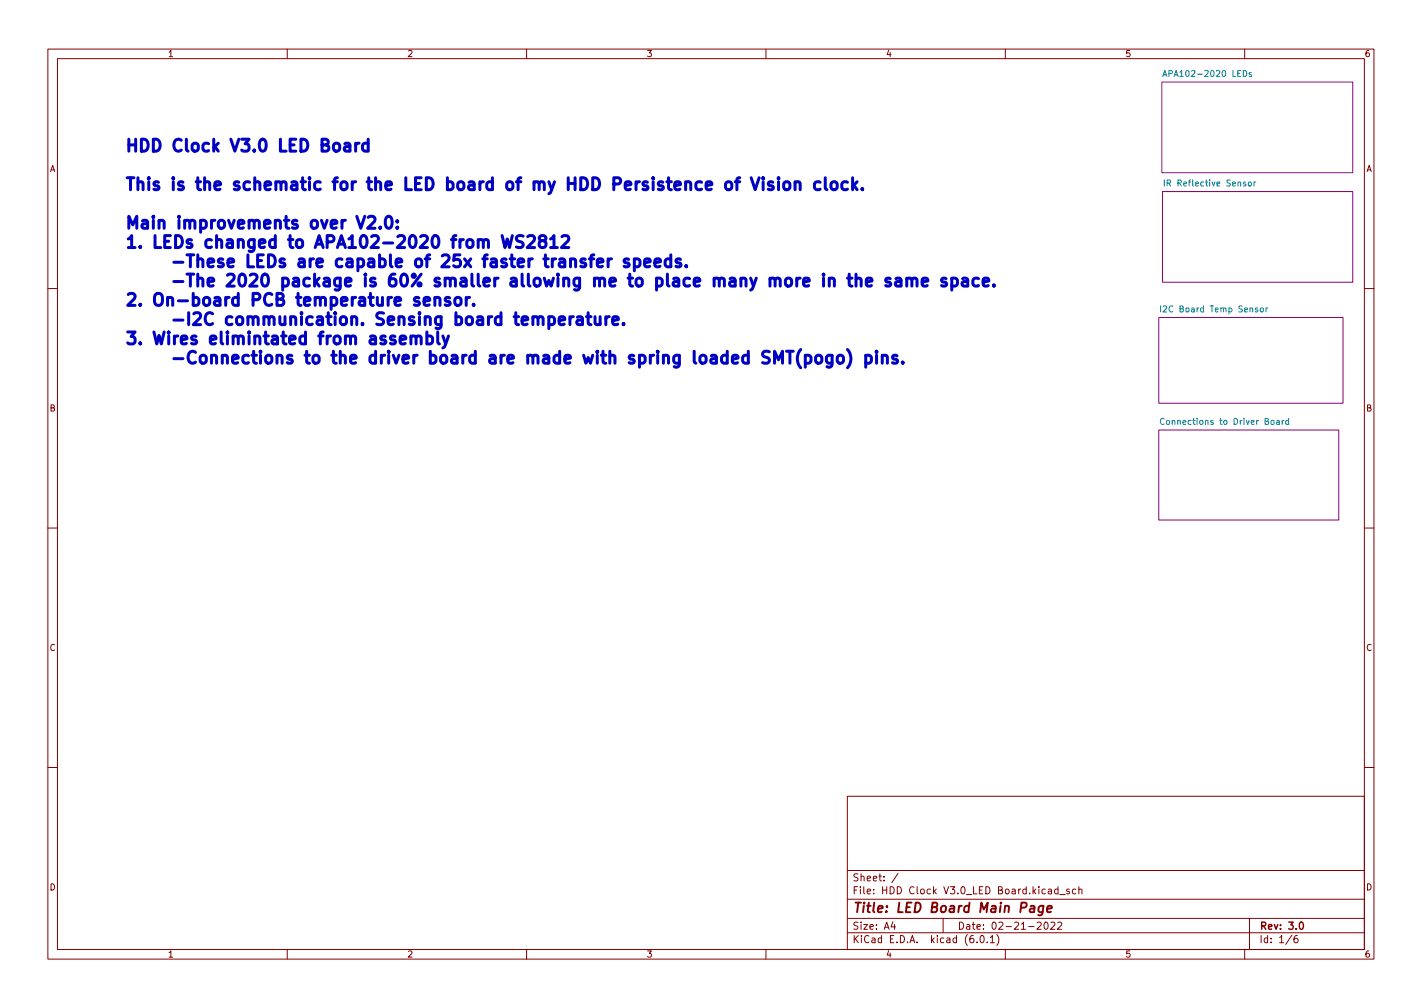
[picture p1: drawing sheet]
<svg xmlns="http://www.w3.org/2000/svg" width="297mm" height="210mm" viewBox="0 0 297 210" stroke-linecap="round" stroke-linejoin="round" font-family="sans-serif">
<g fill="none" stroke="#840000" stroke-width=".21">
<path d="M10 10.2h277v190.1h-277zM12 12.2h273v186.1h-273zM60 10.2v2M110 10.2v2M160 10.2v2M210 10.2v2M260 10.2v2M10 60.2h2M285 60.2h2M10 110.2h2M285 110.2h2M10 160.2h2"/>
<path d="M177 166.3h108v32h-108zM285 160.2h2M60 198.3v2M110 198.3v2M160 198.3v2M177 194.8h108M177 191.8h108M177 187.8h108M177 181.8h108M186.5 192.5l-.4 1h1M186.9 193v1M187.6 182.4l-1.3 1.9"/>
<path d="M197 191.8v3M204.1 196.7v.1M204.9 195.4l.2-.1a.8 .8 0 0 1 .5 .8 .8 .8 0 0 1-.5 .7 1 1 0 0 1-.2-1.4zM206.2 196.7v.1M206.9 195.8l.4-.5v1.5M206.9 196.8h.8M208.2 195.1a1.72 1.72 0 0 1 0 2.3M210 198.3v2M216.6 192.7l.6-.2 .3 .5-.9 1h.9M218.3 192.6l.1-.1a.8 .8 0 0 1 .6 .8 .8 .8 0 0 1-.6 .7 1 1 0 0 1-.1-1.4zM219 185.7h.6v.9M219.5 192.7l.6-.2 .3 .5-1 1h1"/>
<path d="M219.6 186l-.5 .1-.2 .2 .2 .3h.5M220.9 192.7l.6-.2 .3 .5-.9 1h.9M221 185.7l-.4-.1-.3 .3 .1 .7h.6M221 185.1v1.5M221.4 186.8h1.1M223.4 185.7l-.4-.1-.2 .2 .1 .3 .5 .1v.4h-.6M224.7 185.7l-.4-.1-.3 .3 .1 .7h.6M225.4 185.8l.2-.2 .3 .1 .1 .9M225.4 185.1v1.5M260 198.3v2M261 191.8v6.5M269.9 195.3l-1.3 1.9"/>
<path d="M271 195.3l-.4 .1a1.01 1.01 0 0 0 0 1.4l.5-.1 .1-.5-.3-.3h-.3l-.3 .3"/>
</g>
<path d="M271.6 192.6l.2-.1a.8 .8 0 0 1 .5 .8 .8 .8 0 0 1-.5 .7 1 1 0 0 1-.2-1.4z" fill="none" stroke="#840000" stroke-width=".3"/>
<path d="M215.3 189.2h.7v1.3M216.1 189.6l-.7 .1a.4 .4 0 0 0-.3 .3 .4 .4 0 0 0 .2 .5l.7-.1M218 189.2a.66 .66 0 0 0-1 .3l-.1 .6 .1 .3h.8M218 189.1l-.2 1.6-.5 .4-.4-.1M218.7 189.8l1-.2v-.4h-.8l-.2 1 .2 .3 .6-.1" fill="none" stroke="#840000" stroke-width=".4"/>
<g fill="#fff" stroke="#fff" stroke-width=".21">
<path d="M242.8 40h39.8v18.9h-39.8z"/>
<path d="M242.7 17.1h39.9v19h-39.9z"/>
<path d="M242.1 66.3h38.4v17.9h-38.4z"/>
<path d="M242.1 89.8h37.6v18.8h-37.6z"/>
</g>
<path d="M242.7 17.1h39.9v19h-39.9zM242.8 40h39.8v18.9h-39.8zM242.1 66.3h38.4v17.9h-38.4zM242.1 89.8h37.6v18.8h-37.6z" fill="none" stroke="#840084" stroke-width=".21"/>
<g fill="none" stroke="#008484" stroke-width=".21">
<path d="M242.9 16l.4-1.3 .4 1.3M243 15.6h.6M261.4 15.2l-.3-.1-.2 .2 .1 .2 .4 .1v.3h-.5M243.2 37.6v1.2M260.8 38.1l.2-.1 .3 .1 .1 .5-.1 .2-.5-.1zM262 38v.8M262.3 38l-.3 .2M242.4 63.9v1.2M243 64l.5-.1 .2 .3-.8 .9h.8M263.4 64.3h.3l.2 .2v.4l-.2 .2-.5-.2zM264.5 64.3v.8M264.8 64.3l-.3 .2"/>
<path d="M243.2 87.5a.56 .56 0 0 0-.8 .5 .56 .56 0 0 0 .8 .5M266.7 87.8h.5v.8M267.2 88.1l-.6 .2 .2 .3h.4M267.8 87.8v.8M268.2 87.8l-.4 .2M269.2 87.8h-.4l-.2 .2 .1 .6h.5M269.2 87.4v1.2"/>
</g>
<g fill="none" stroke="#0000c2" stroke-width=".63">
<path d="M72 30l.3-.1 .7 .1 .1 1.6M73.1 30.5l-.8 .1a.49 .49 0 0 0-.4 .5 .49 .49 0 0 0 .4 .5l.8-.2M74.3 29.9v1.7M75 29.9a.64 .64 0 0 0-.7 .5M76.9 30l-.7-.1-.5 .5v.7l.3 .3 .2 .2 .7-.2M76.9 29.1v2.5M156.9 37.1l.8 2.5 .9-2.5M159.4 37.1l-.1 .1 .1 .2 .1-.2-.1-.1v.3M159.4 37.9v1.7M161.4 38.1l-.6-.2-.3 .4 .1 .4 .8 .2 .2 .2-.2 .4-.2 .1-.7-.1M162.6 37.1l-.1 .1 .1 .2 .1-.2-.1-.1v.3M162.6 37.9v1.7"/>
<path d="M163.9 38.1a.68 .68 0 0 1 1.1 .3v.7a.68 .68 0 0 1-.7 .5 .68 .68 0 0 1-.6-.5v-.7zM166.1 38.2a.62 .62 0 0 1 1 .1v1.3M166.1 37.9v1.7M171.3 38.1l-.7-.2-.5 .5v.7l.3 .4 .2 .1 .7-.1M172.4 37.1v2.2l.3 .3M173.8 38.1a.68 .68 0 0 1 1.1 .3v.7a.68 .68 0 0 1-.7 .5 .68 .68 0 0 1-.6-.5v-.7zM177 38.1l-.7-.2-.5 .5v.7l.3 .4 .2 .1 .7-.1M178.1 37.1v2.5M178.3 38.7l.8 .9M179.1 37.9l-1 1M180.1 39.4l.1 .1-.1 .1-.1-.1 .1-.1v.2M76.9 45.4l.4-.2h.6a.68 .68 0 0 1 .3 1l-1.4 1.5h1.5"/>
<path d="M79.4 47.4l.1 .1-.1 .2-.1-.2 .1-.1v.3M80.7 45.4a.6 .6 0 0 1 .6-.2 .6 .6 0 0 1 .5 .4 1.29 1.29 0 0 1-.7 2.1 1.52 1.52 0 0 1-.4-2.3zM83 47.4l.1 .1-.1 .2-.1-.2 .1-.1v.3M83 46.1l.1 .1-.1 .2-.1-.2 .1-.1v.3M104.9 49.2l.6 2.5 .5-1.8 .4 1.8 .6-2.5M109.3 49.3l-1-.1a.61 .61 0 0 0-.4 .6 .61 .61 0 0 0 .4 .6 .91 .91 0 0 1 1 .6 .64 .64 0 0 1-.5 .7l-.9-.1M110.2 49.4l.4-.2h.6a.68 .68 0 0 1 .4 1.1l-1.5 1.4h1.6M113.1 50.3l-.5-.5 .1-.4 .4-.2 .7 .1 .3 .4-.2 .3-.3 .3-.7 .1-.3 .3v.5l.5 .5 .7-.1 .3-.4-.2-.7-.3-.2M115 49.9l.7-.7v2.5M115 51.7h1.4M117.4 49.4l.3-.2h.6a.68 .68 0 0 1 .4 1.1l-1.4 1.4h1.5M119.2 54.3a.62 .62 0 0 1 1 .1v1.3"/>
<path d="M119.2 54v1.7M122.3 54.2l-.6-.2-.4 .4 .1 .4 .9 .2 .1 .2-.1 .4-.3 .1-.7-.1M123.1 54h1M124.1 53.2l-.5 .1-.1 .3v2.1M124.8 54.9l1.2-.3-.2-.4-.7-.2-.3 .4 .1 1.2 .2 .1 .7-.1M127 54v1.7M127.7 54a.64 .64 0 0 0-.7 .5M131.3 54.2l-.6-.2-.3 .4 .1 .4 .8 .2 .1 .2-.1 .4-.2 .1-.7-.1M132.5 54.2l.7-.2 .5 .5v.7l-.2 .4-.3 .1-.7-.1M132.5 54v2.5M134.6 54.9l1.2-.3-.1-.4-.7-.2-.4 .4 .2 1.2 .2 .1 .7-.1M136.8 54.9l1.2-.3-.1-.4-.8-.2-.3 .4 .1 1.2 .2 .1 .8-.1"/>
<path d="M140.1 54.2l-.7-.2-.5 .5v.7l.3 .4 .2 .1 .7-.1M140.1 53.2v2.5M142.1 54.2l-.5-.2-.4 .4 .1 .4 .8 .2 .2 .2-.2 .4-.2 .1-.7-.1M143.3 55.5l.2 .1-.2 .1-.1-.1 .1-.1v.2M172 57.2l-.1 .2 .1 .1 .1-.1-.1-.2v.3M172 58.1v1.6M173.2 58.3a.62 .62 0 0 1 1.1 .1v1.3M173.2 58.1v1.6M177 58.1h1M177.4 57.2v2.2l.1 .2 .5 .1M178.8 58.3a.62 .62 0 0 1 1.1 .1v1.3M178.8 57.2v2.5"/>
<path d="M181 58.9l1.1-.2-.1-.5-.7-.1-.3 .3 .1 1.2 .2 .1 .7-.1M186 58.2l-.6-.1-.4 .3 .1 .4 .9 .2 .1 .3-.1 .3-.3 .1-.7-.1M187.1 58.2l.3-.1 .7 .1 .1 1.5M188.2 58.7l-.8 .1a.49 .49 0 0 0-.4 .5 .49 .49 0 0 0 .4 .4l.8-.1M189.4 58.3a.62 .62 0 0 1 1.1 .1v1.3M189.4 58.1v1.6M190.5 58.4l.3-.3 .6 .1 .2 1.5M192.6 58.9l1.2-.2-.1-.5-.7-.1-.4 .3 .1 1.2 .3 .1 .7-.1M197.6 58.2l-.6-.1-.3 .3 .1 .4 .8 .2 .1 .3-.1 .3-.2 .1-.7-.1M198.8 58.2l.7-.1 .5 .4v.8l-.2 .3-.3 .1-.7-.1M198.8 58.1v2.5M201.1 58.2l.2-.1 .7 .1 .1 1.5"/>
<path d="M202.1 58.7l-.8 .1a.49 .49 0 0 0-.4 .5 .49 .49 0 0 0 .4 .4l.8-.1M204.4 58.2l-.7-.1-.5 .4v.8l.3 .3 .2 .1 .7-.1M205.4 58.9l1.2-.2-.2-.5-.7-.1-.3 .3 .1 1.2 .2 .1 .7-.1M207.6 59.5l.1 .1-.1 .1-.1-.1 .1-.1v.2M85.8 70.4a.62 .62 0 0 1 1.1 .1v1.3M85.8 70.1v1.7M86.9 70.5l.4-.4 .6 .2 .1 1.5M88.6 62.9l1.2-.2-.2-.5-.7-.1-.3 .4 .1 1.1 .2 .2 .7-.2M89.2 70.3l.7-.2 .5 .5v.7l-.3 .4-.2 .1-.7-.1M89.2 69.3v2.5M90.8 62.3a.62 .62 0 0 1 1.1 .2v1.3M90.8 62.1v1.7"/>
<path d="M91.4 69.3v2.2l.4 .3M92.5 70.1l.6 1.7M93.7 70.1l-.8 2.3-.4 .2M93.9 62.2l-.6-.1-.3 .4 .1 .3 .8 .2 .2 .3-.2 .3-.2 .2-.7-.2M95.1 62.3a.68 .68 0 0 1 .7-.2 .68 .68 0 0 1 .5 .5v.7a.68 .68 0 0 1-.6 .5 .68 .68 0 0 1-.7-.5zM97.4 62.1v1.7M98.1 62.1a.64 .64 0 0 0-.7 .5M98.9 63.5l.2 .1-.2 .2-.1-.2 .1-.1v.3M109.1 67l1.1-.3-.1-.5-.7-.1-.3 .4 .1 1.2 .2 .1 .7-.1M111.3 66.4a.62 .62 0 0 1 1.1 .1v1.3M111.3 66.1v1.7M112.4 66.5l.3-.4 .6 .1 .2 1.6"/>
<path d="M114.6 66.2l.8-.1 .4 .5v.7l-.2 .4-.2 .1-.8-.1M114.6 66.1v2.5M116.8 67l1.2-.3-.1-.5-.8-.1-.3 .4 .1 1.2 .2 .1 .8-.1M119.1 66.1v1.7M119.8 66.1a.64 .64 0 0 0-.7 .5M120.6 66.2l.2-.1 .8 .1 .1 1.6M121.7 66.7l-.9 .1a.49 .49 0 0 0-.3 .5 .49 .49 0 0 0 .3 .5l.9-.1M122.5 66.1h1M122.9 65.3v2.1l.1 .3 .5 .1M124.3 66.1l.1 1.6a.68 .68 0 0 0 1-.2M125.4 66.1v1.7M126.6 66.1v1.7"/>
<path d="M127.3 66.1a.64 .64 0 0 0-.7 .5M128 67l1.2-.3-.1-.5-.8-.1-.3 .4 .1 1.2 .2 .1 .8-.1M130.2 67.5l.2 .2-.2 .1-.1-.1 .1-.2v.3M160.7 73.5l-.9-.2a.61 .61 0 0 0-.5 .6 .61 .61 0 0 0 .5 .6 .91 .91 0 0 1 .9 .6 .64 .64 0 0 1-.5 .7l-.9-.1M161.8 75.8v-2.5l.8 1.8 .9-1.8v2.5M164.3 73.3h1.4M165 73.3v2.5M167.3 73a2.87 2.87 0 0 0 0 3.8M168.2 74.3l.7-.1 .5 .4v.8l-.2 .3-.3 .1-.7-.1M168.2 74.2v2.5M170.6 74.3a.68 .68 0 0 1 1.1 .3v.8a.68 .68 0 0 1-.7 .5 .68 .68 0 0 1-.6-.5v-.8zM173.8 74.2v2a.68 .68 0 0 1-1.1 .4"/>
<path d="M173.8 74.3l-.7-.1-.5 .4v.8l.3 .3 .2 .1 .7-.1M175.1 74.3a.68 .68 0 0 1 1.1 .3v.8a.68 .68 0 0 1-.7 .5 .68 .68 0 0 1-.6-.5v-.8zM177 73a2.87 2.87 0 0 1 0 3.8M180.8 74.3l.8-.1 .4 .4v.8l-.2 .3-.2 .1-.8-.1M180.8 74.2v2.5M183.1 73.3l-.1 .2 .1 .1 .1-.1-.1-.2v.3M183.1 74.2v1.6M184.3 74.4a.62 .62 0 0 1 1.1 .1v1.3M184.3 74.2v1.6M187.4 74.3l-.6-.1-.4 .3 .2 .4 .8 .2 .1 .3-.1 .3-.3 .1-.7-.1M188.6 75.6l.1 .1-.1 .1-.1-.1 .1-.1v.2"/>
</g>
<g font-size="3.5" fill="#0000c2">
<text x="25.9" y="31.7">HDD Clock V3.0 LED Board</text>
<text x="25.9" y="39.7">This is the schematic for the LED board of my HDD Persistence of Vision clock.</text>
<text x="25.9" y="47.8">Main improvements over V2.0:</text>
<text x="25.9" y="51.8">1. LEDs changed to APA102-2020 from WS2812</text>
<text x="26.9" y="55.8">-These LEDs are capable of 25x faster transfer speeds.</text>
<text x="26.9" y="59.9">-The 2020 package is 60% smaller allowing me to place many more in the same space.</text>
<text x="25.9" y="63.9">2. On-board PCB temperature sensor.</text>
<text x="25.9" y="71.9">3. Wires elimintated from assembly</text>
<text x="26.9" y="67.9">-I2C communication. Sensing board temperature.</text>
<text x="26.9" y="76">-Connections to the driver board are made with spring loaded SMT(pogo) pins.</text>
</g>
<text font-size="2.8" fill="#840000" x="178" y="190.6">Title: LED Board Main Page</text>
<g font-size="2.1" fill="#840000">
<text x="178" y="184">Sheet: /</text>
<text x="178" y="186.7">File: HDD Clock V3.0_LED Board.kicad_sch</text>
<text x="178" y="196.9">KiCad E.D.A. kicad (6.0.1)</text>
<text x="178" y="194.1">Size: A4</text>
<text x="200" y="194.1">Date: 02-21-2022</text>
<text x="263" y="194.1">Rev: 3.0</text>
<text x="263" y="196.9">Id: 1/6</text>
</g>
<g font-size="1.8" fill="#840000">
<text x="35" y="11.9">1</text>
<text x="85" y="11.9">2</text>
<text x="135" y="11.9">3</text>
<text x="185" y="11.9">4</text>
<text x="235" y="11.9">5</text>
<text x="285" y="11.9">6</text>
<text x="10.3" y="35.9">A</text>
<text x="285.3" y="35.9">A</text>
<text x="10.3" y="85.9">B</text>
<text x="285.3" y="85.9">B</text>
<text x="10.3" y="135.9">C</text>
<text x="285.3" y="135.9">C</text>
<text x="10.3" y="185.9">D</text>
<text x="285.3" y="185.9">D</text>
<text x="35" y="199.9">1</text>
<text x="85" y="199.9">2</text>
<text x="135" y="199.9">3</text>
<text x="185" y="199.9">4</text>
<text x="235" y="199.9">5</text>
<text x="285" y="199.9">6</text>
</g>
<g font-size="1.8" fill="#008484">
<text x="244.1" y="16">APA102-2020 LEDs</text>
<text x="244.1" y="38.9">IR Reflective Sensor</text>
<text x="243.5" y="65.2">I2C Board Temp Sensor</text>
<text x="243.8" y="88.7">Connections to Driver Board</text>
</g>
</svg>
